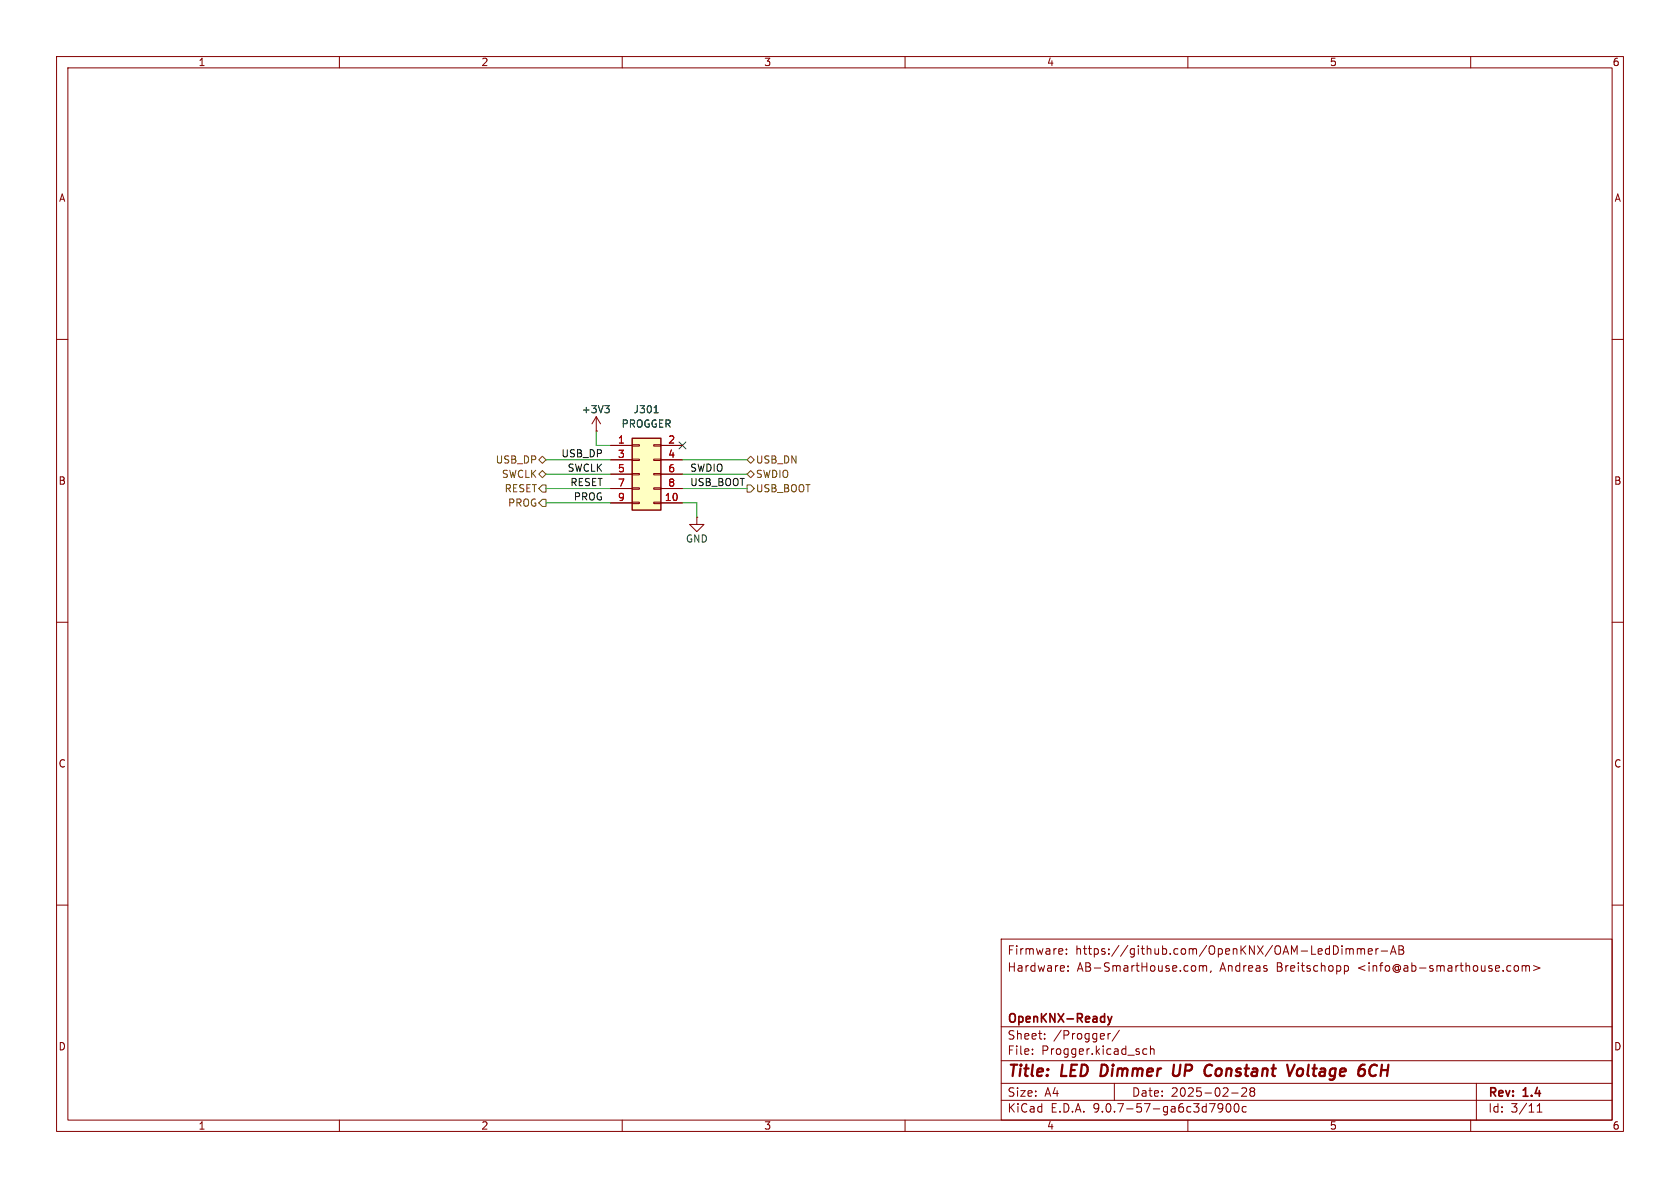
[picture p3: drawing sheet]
<svg xmlns="http://www.w3.org/2000/svg" width="297mm" height="210mm" viewBox="0 0 297 210" stroke-linecap="round" stroke-linejoin="round" font-family="sans-serif">
<g fill="none" stroke="#840000" stroke-width=".18">
<path d="M10 10h277v190h-277zM12 12h273v186h-273zM60 10v2M110 10v2M160 10v2M210 10v2M260 10v2M10 60h2M285 60h2M123.2 91.4v1.3h1.3l-1.3 1.3-1.3-1.3h1.3M123.2 91.4h.1M10 110h2"/>
<path d="M285 110h2M10 160h2M177 166h108v32h-108zM187.8 167.8l.1 .3-.7 .1M188.5 168.6v.1M188.5 167.8v.1M188.8 171.6v.1M188.8 170.8v.1M211.1 170.7l.3 .3v.4l-.3 .3M212 170.8l.5-.1 .2 .2M212 170.7v1M212.7 170.9l.2-.2 .3 .1 .1 .9"/>
<path d="M212.7 170.9v.8M214.1 171.6l-.1 .3M237.7 170.8l.4-.1 .3 .3v.4l-.2 .2h-.5M237.7 170.7v1.5M238 167.7v1M238 167.8l.4-.1 .2 .2M238.6 167.9l.2-.2 .4 .1v.9M238.6 167.9v.8M240 167.8l.4-.1 .2 .2M240 167.7v1M240.6 167.9l.2-.2 .4 .1v.9M240.6 167.9v.8"/>
<path d="M241.9 168.2l.7-.1-.1-.3-.4-.1-.2 .2 .1 .7h.5M243.2 167.7v1M243.7 167.7l-.3 .1-.2 .2M244.2 168.1h1.1M245.8 168.7l.5-1.5 .5 1.5M246 168.3h.7M247.3 167.2h.5l.2 .1 .1 .3-.3 .3a.4 .4 0 0 1 .4 .4 .4 .4 0 0 1-.3 .4h-.6zM247.3 167.9h.5M267.8 170.8l.4-.1 .3 .3v.4l-.3 .3-.4-.1-.1-.2v-.4zM269.1 170.8l.4-.1 .2 .2M269.1 170.7v1M269.7 170.9l.3-.2 .3 .1 .1 .9"/>
<path d="M269.7 170.9v.8M271.1 170.7l1.1 .4-1.1 .5M285 160h2M60 198v2M110 198v2M160 198v2M177 194.5h108M177 191.5h108M177 187.5h108M177 181.5h108M182.5 186.3v.1M182.5 185.5v.1"/>
<path d="M184.7 183.6v.1M184.7 182.8v.1M195.9 182.7v1M196.3 182.7l-.3 .1-.1 .2M197 191.5v3M197.9 182.1l-1.3 2M202.7 185.5l-.4-.1-.3 .3v.4l.2 .2h.5M203.4 185.5l.2-.1 .4 .1v.9M203.4 184.9v1.5M210 198v2M216.2 195.7l-.3 .3h-.3l-.3-.3 .2-.5 .4-.1 .2 .1a.99 .99 0 0 1-.4 1.4h-.2M216.9 195.2l.2-.1a.81 .81 0 0 1 .6 .6 .81 .81 0 0 1-.3 .8l-.2 .1a.81 .81 0 0 1-.3-1.4z"/>
<path d="M217.7 193.2h1.2M218.3 195.2l.2-.1a.81 .81 0 0 1 .6 .6 .81 .81 0 0 1-.3 .8l-.1 .1a.81 .81 0 0 1-.4-1.4zM219.5 192.4l.6-.1 .2 .1 .1 .3-.9 1.1h.9M220.3 195.7l-.4-.1-.3 .3v.4l.1 .2h.6M221.2 192.9l-.2-.2 .2-.4 .5 .1 .1 .2-.3 .3M221.2 192.9l-.2 .3v.5l.2 .1 .5-.1 .1-.2-.1-.4-.2-.2M221.2 192.9h.3M260 198v2M261 191.5v6.5M271.7 196.6h.9M271.7 195.5l.5-.4v1.5"/>
</g>
<path d="M194.8 188.2l-.3 2h.5M207.6 188.2l-.3 1.6 .2 .3a.66 .66 0 0 0 .9-.1M213.9 188.2l.4 .2M214.1 190l-.1 .1M228.9 188.2l-.9 2M229.4 189.1a.52 .52 0 0 1 .6-.2 .52 .52 0 0 1 .4 .4l-.1 .5a.55 .55 0 0 1-.5 .4 .55 .55 0 0 1-.5-.4zM243.4 188.4a.88 .88 0 0 0-1 0 .88 .88 0 0 0-.3 1 .69 .69 0 0 0 .3 .7 .69 .69 0 0 0 .8-.1" fill="none" stroke="#840000" stroke-width=".4"/>
<path d="M195.8 179.7l.4 1M196.6 179.7l-.4 1M196.2 180.7l-.1 .3-.3 .2" fill="none" stroke="#840000" stroke-width=".3"/>
<path d="M111.8 77.5h5v12.7h-5z" fill="#ffffc2"/>
<path d="M111.8 77.5h5v12.7h-5z" fill="none" stroke="#840000" stroke-width=".25"/>
<g fill="none" stroke="#840000" stroke-width=".18">
<path d="M105.4 76.2h.1M105.4 73.7l.8 1.2M105.4 73.7l-.8 1.2M105.4 73.7v2.5M107.9 78.7h3.9M111.8 78.6h1.2v.3h-1.2zM115.6 78.6h1.2v.3h-1.2zM116.8 78.7h3.8M107.9 81.3h3.9M107.9 83.8h3.9M107.9 86.4h3.9M107.9 88.9h3.9"/>
<path d="M111.8 81.2h1.2v.2h-1.2zM111.8 83.7h1.2v.2h-1.2zM111.8 86.2h1.2v.3h-1.2zM111.8 88.8h1.2v.2h-1.2zM115.6 81.2h1.2v.2h-1.2zM115.6 83.7h1.2v.2h-1.2zM115.6 86.2h1.2v.3h-1.2zM115.6 88.8h1.2v.2h-1.2zM116.8 81.3h3.8M116.8 83.8h3.8M116.8 86.4h3.8M116.8 88.9h3.8"/>
</g>
<path d="M106.9 71.7h.8l-.4 .5M107.5 72.2l.2 .2v.3l-.2 .3M115.6 73h.8" fill="none" stroke="#006464" stroke-width=".18"/>
<path d="M95.2 81.3l.7-.7 .6 .7-.6 .6zM95.2 83.8l.7-.6 .6 .6-.6 .7zM95.9 85.7h.6v1.3h-.6l-.7-.6zM95.9 88.3h.6v1.2h-.6l-.7-.6zM132.1 83.8l.6-.6 .6 .6-.6 .7zM132.1 85.7h.6l.6 .7-.6 .6h-.6zM132.1 81.3l.6-.7 .6 .7-.6 .6z" fill="none" stroke="#725600" stroke-width=".18"/>
<path d="M105.4 76.2v2.5h2.5M96.5 88.9h11.4M96.5 86.4h11.4M96.5 83.8h11.4M96.5 81.3h11.4M120.6 88.9h2.6v2.5M120.6 86.4h11.5M120.6 83.8h11.5M120.6 81.3h11.5" fill="none" stroke="#009600" stroke-width=".18"/>
<path d="M120 78.1l1.3 1.2M121.3 78.1l-1.3 1.2" fill="none" stroke="#000084" stroke-width=".18"/>
<g font-size="2.8" fill="#840000">
<text x="178" y="190.9">Title:</text>
<text x="187.7" y="190.9">LED</text>
<text x="195.4" y="190.9">Dimmer</text>
<text x="209" y="190.9">UP</text>
<text x="215.4" y="190.9">Constant</text>
<text x="230.9" y="190.9">Voltage</text>
<text x="244.2" y="190.9">6CH</text>
</g>
<g font-size="2.1" fill="#840000">
<text x="178" y="172">Hardware:</text>
<text x="178" y="169">Firmware:</text>
<text x="190.1" y="169">https://github.com/OpenKNX/OAM-LedDimmer-AB</text>
<text x="190.4" y="172">AB-SmartHouse.com,</text>
<text x="215.7" y="172">Andreas</text>
<text x="225.8" y="172">Breitschopp</text>
<text x="240.3" y="172">&lt;info@ab-smarthouse.com&gt;</text>
<text x="178" y="184">Sheet:</text>
<text x="178" y="181.2">OpenKNX-Ready</text>
<text x="186.2" y="184">/Progger/</text>
<text x="178" y="186.7">File:</text>
<text x="184.1" y="186.7">Progger.kicad_sch</text>
<text x="178" y="196.9">KiCad</text>
<text x="178" y="194.1">Size:</text>
<text x="184.7" y="194.1">A4</text>
<text x="185.7" y="196.9">E.D.A.</text>
<text x="193.3" y="196.9">9.0.7-57-ga6c3d7900c</text>
<text x="200" y="194.1">Date:</text>
<text x="207" y="194.1">2025-02-28</text>
<text x="263" y="194.3">Rev:</text>
<text x="263" y="196.9">Id:</text>
<text x="267.1" y="196.9">3/11</text>
<text x="269.4" y="194.3">1.4</text>
</g>
<g font-size="1.8" fill="#840000">
<text x="35" y="11.9">1</text>
<text x="85" y="11.9">2</text>
<text x="135" y="11.9">3</text>
<text x="185" y="11.9">4</text>
<text x="235" y="11.9">5</text>
<text x="285" y="11.9">6</text>
<text x="10.3" y="35.9">A</text>
<text x="285.3" y="35.9">A</text>
<text x="10.3" y="85.9">B</text>
<text x="285.3" y="85.9">B</text>
<text x="10.3" y="135.9">C</text>
<text x="285.3" y="135.9">C</text>
<text x="10.3" y="185.9">D</text>
<text x="285.3" y="185.9">D</text>
<text x="35" y="199.9">1</text>
<text x="85" y="199.9">2</text>
<text x="135" y="199.9">3</text>
<text x="185" y="199.9">4</text>
<text x="235" y="199.9">5</text>
<text x="285" y="199.9">6</text>
</g>
<g font-size="1.8" fill="#006464">
<text x="102.8" y="73.3">+3V3</text>
<text x="109.8" y="75.8">PROGGER</text>
<text x="111.9" y="73.3">J301</text>
<text x="121.2" y="96.1">GND</text>
</g>
<g font-size="1.8" fill="#725600">
<text x="87.5" y="82.1">USB_DP</text>
<text x="133.5" y="82.1">USB_DN</text>
<text x="88.6" y="84.7">SWCLK</text>
<text x="89.1" y="87.2">RESET</text>
<text x="89.7" y="89.8">PROG</text>
<text x="133.5" y="84.7">SWDIO</text>
<text x="133.5" y="87.2">USB_BOOT</text>
</g>
<g font-size="1.8" fill="#0f0f0f">
<text x="99.2" y="80.9">USB_DP</text>
<text x="100.2" y="83.5">SWCLK</text>
<text x="121.9" y="83.5">SWDIO</text>
<text x="100.7" y="86">RESET</text>
<text x="101.3" y="88.6">PROG</text>
<text x="121.9" y="86">USB_BOOT</text>
</g>
<g font-size="1.8" fill="#a90000">
<text x="109.1" y="78.5">1</text>
<text x="109.1" y="81">3</text>
<text x="109.1" y="83.6">5</text>
<text x="118" y="78.5">2</text>
<text x="118" y="81">4</text>
<text x="118" y="83.6">6</text>
<text x="109.1" y="86.1">7</text>
<text x="109.1" y="88.6">9</text>
<text x="117.4" y="88.6">10</text>
<text x="118" y="86.1">8</text>
</g>
</svg>
